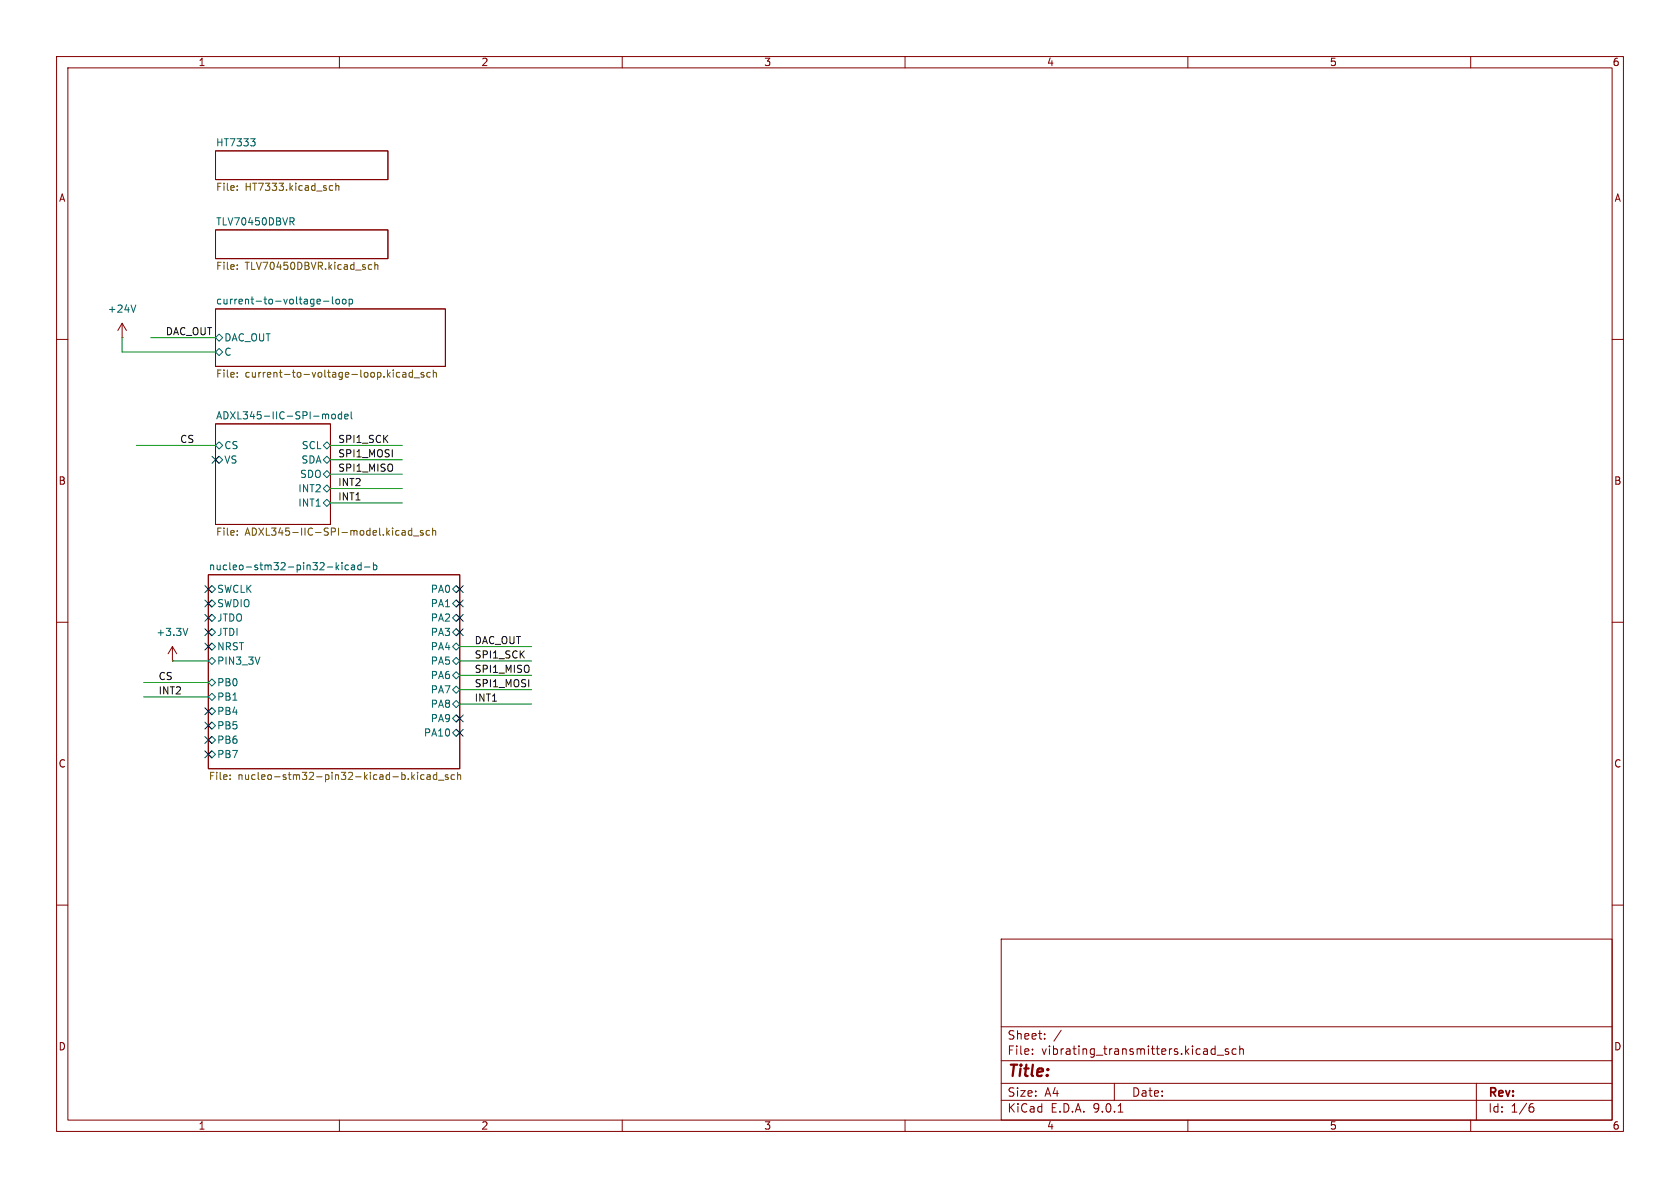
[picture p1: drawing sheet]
<svg xmlns="http://www.w3.org/2000/svg" width="297mm" height="210mm" viewBox="0 0 297 210" stroke-linecap="round" stroke-linejoin="round" font-family="sans-serif">
<g fill="none" stroke="#840000" stroke-width=".18">
<path d="M10 10h277v190h-277zM12 12h273v186h-273zM60 10v2M110 10v2M160 10v2M210 10v2M260 10v2M38.1 26.7h30.5v5.1h-30.5zM21.6 59.7h.1M21.6 57.2l-.8 1.2M21.6 57.2l.8 1.2M21.6 57.2v2.5"/>
<path d="M38.1 40.6h30.5v5.1h-30.5zM38.1 54.6h40.6v10.2h-40.6zM10 60h2M38.1 74.9h20.3v17.8h-20.3zM285 60h2M10 110h2M30.5 116.8h.1M30.5 114.3l-.8 1.3M30.5 114.3l.7 1.3M30.5 114.3v2.5M36.8 101.6h44.5v34.3h-44.5zM285 110h2"/>
<path d="M10 160h2M177 166h108v32h-108zM285 160h2M60 198v2M110 198v2M160 198v2M177 194.5h108M177 191.5h108M177 187.5h108M177 181.5h108M182.5 186.3v.1M182.5 185.5v.1"/>
<path d="M184.7 183.6v.1M184.7 182.8v.1M187.6 182.1l-1.3 2M197 191.5v3M197.7 196.6h.8M210 198v2M214.4 185.4l.4 .1M214.8 184.9v1.5M214.8 186.3l-.4 .1M215.2 186.5h1.1M217.2 185.5l-.4-.1-.2 .2 .1 .2 .5 .2v.3h-.6M218.5 185.5l-.4-.1-.3 .3v.4l.2 .2h.5"/>
<path d="M219.2 185.5l.2-.1 .3 .1 .1 .9M219.2 184.9v1.5M260 198v2M261 191.5v6.5M270.6 195.7h.4l.2 .3-.1 .5-.5 .1M271 195.1l-.4 .1"/>
</g>
<g fill="none" stroke="#006464" stroke-width=".18">
<path d="M44.3 24.5h.8l-.4 .5M44.9 25l.2 .3v.3l-.2 .2M51.3 38.5h.4l.3 .2-.1 .4-.6 .1M51.6 39.2l.4 .6M24 53.9l-.4 1.3M38.1 59.7l.6-.6 .7 .6-.7 .6zM56.2 52.9h.4v.3l-.6 .1M56.6 53.7h-.4M57.2 53.3h1M58.8 52.5v1.1l.1 .1M59.5 52.9h.3l.2 .2v.4l-.2 .2h-.3l-.1-.2zM60.6 53l.2-.1 .3 .1 .1 .5-.1 .2h-.3l-.2-.1z"/>
<path d="M61.7 52.9h.4l.2 .2-.1 .6h-.5M61.7 52.9v1.3M38.1 62.2l.6-.6 .7 .6-.7 .7zM38.1 78.7l.6-.6 .7 .6-.7 .7zM57.1 78.7l.7-.6 .6 .6-.6 .7zM57.7 73.2l.4 .2v.7M58.7 73.3l.2-.1 .3 .1 .1 .5-.1 .2-.3 .1-.2-.2zM60.4 73.3l-.4-.1-.2 .3 .1 .5h.5M60.4 72.8v1.3M60.9 73.6l.6-.1v-.2l-.4-.1-.2 .2 .1 .6h.5M62.1 72.8v1.1l.2 .2M38.1 81.3l.6-.7 .7 .7-.7 .6z"/>
<path d="M57.1 88.9l.7-.6 .6 .6-.6 .6zM57.1 83.8l.7-.6 .6 .6-.6 .7zM57.1 86.4l.7-.7 .6 .7-.6 .6zM57.1 81.3l.7-.7 .6 .7-.6 .6zM59.4 99.5v1.2M59.9 99.9l-.5 .5M60.5 99.5v.1M60.5 99.9v.8M61.6 99.9h-.4l-.2 .2 .1 .6h.5M62.1 99.9h.5l.1 .8M63.8 99.9h-.3l-.3 .2 .2 .6h.4M63.8 99.5v1.2"/>
<path d="M66 99.9h.4l.2 .2-.1 .6h-.5M66 99.5v1.2M33.2 111.1l-.4 1.2M36.8 104.1l.7-.6 .6 .6-.6 .7zM36.8 109.2l.7-.6 .6 .6-.6 .7zM36.8 111.8l.7-.7 .6 .7-.6 .6zM36.8 114.3l.7-.6 .6 .6-.6 .6zM36.8 116.8l.7-.6 .6 .6-.6 .7zM36.8 106.7l.7-.7 .6 .7-.6 .6zM59.5 100.2l.4 .5M62.7 100.2h-.4l-.2 .2 .2 .3h.4M64.4 100.2h1"/>
<path d="M80 106.7l.6-.7 .7 .7-.7 .6zM80 116.8l.6-.6 .7 .6-.7 .7zM80 109.2l.6-.6 .7 .6-.7 .7zM80 111.8l.6-.7 .7 .7-.7 .6zM80 114.3l.6-.6 .7 .6-.7 .6zM80 119.4l.6-.7 .7 .7-.7 .6zM80 104.1l.6-.6 .7 .6-.7 .7zM36.8 125.7l.7-.6 .6 .6-.6 .7zM36.8 133.4l.7-.7 .6 .7-.6 .6zM36.8 120.7l.7-.7 .6 .7-.6 .6zM36.8 123.2l.7-.6 .6 .6-.6 .6zM37.5 127.6l.6 .7-.6 .6-.7-.6z"/>
<path d="M37.5 130.2l.6 .6-.6 .6-.7-.6zM80 121.9l.6-.6 .7 .6-.7 .7zM80 129.5l.6-.6 .7 .6-.7 .7zM80 124.5l.6-.7 .7 .7-.7 .6zM80 127l.6-.6 .7 .6-.7 .6z"/>
</g>
<g fill="none" stroke="#725600" stroke-width=".18">
<path d="M41.9 33.5v.2M41.9 32.9v.1M58.5 32.8l.3 .1M58.8 33.6l-.3 .1M59.4 32.9l.1-.1 .4 .1v.8M59.4 32.4v1.3M41.9 46.8v.2M41.9 47.5v.1M65.2 47.6h.5M65.2 46.8h.5M66.3 46.9l.1-.1h.3l.1 .8M66.3 46.4v1.2"/>
<path d="M41.9 65.9v.1M41.9 66.6v.1M70.7 65.9l-.4-.1-.2 .3 .1 .5h.5M71.2 65.9h.5l.1 .8M71.8 66.1l-.5 .1-.1 .2 .1 .3 .5-.1M72.9 65.9l-.3-.1-.3 .3 .1 .5h.5M72.9 65.4v1.3M73.2 66.8h1M74.9 65.9l-.3-.1-.2 .2 .1 .2 .4 .1v.3h-.5M76.1 65.9l-.4-.1-.2 .3 .1 .5h.5M76.6 66l.2-.2 .3 .1v.8M76.6 65.4v1.3"/>
<path d="M41.9 93.8v.2M41.9 94.5v.1M71.2 93.8h.3l.1 .2v.6M71.6 94.6h-.4M71.6 94.1h-.4M72.8 93.3v1.3M72.8 93.8h-.4l-.2 .2 .1 .6h.5M73.1 94.7h1M74.8 93.8h-.3l-.2 .2 .1 .1 .4 .2v.3h-.5M75.9 93.8h-.3l-.3 .2 .2 .6h.4M76.5 93.9l.2-.1h.3v.8M76.5 93.3v1.3"/>
<path d="M40.7 137.7v.1M40.7 137v.1M72.8 136.5v1.3M72.9 137.3l.4 .5M73.3 137l-.5 .4M73.8 136.5v.1M73.8 137v.8M75 137h-.4l-.2 .2 .1 .5h.5M75.5 137h.5l.1 .8M76.1 137.3h-.5l-.1 .2 .1 .3 .5-.1M77.2 137h-.4l-.2 .2 .1 .5h.5M77.2 136.5v1.3"/>
<path d="M77.5 137.9h1M79.2 137h-.3l-.2 .1 .1 .2 .4 .1v.3h-.5M80.4 137h-.4l-.3 .2 .2 .5h.5M80.9 137.1l.2-.1h.3v.8M80.9 136.5v1.3"/>
</g>
<g fill="none" stroke="#009600" stroke-width=".18">
<path d="M21.6 59.7v2.5h16.5M26.7 59.7h11.4M24.1 78.7h14M58.4 78.7h12.7M58.4 88.9h12.7M58.4 86.4h12.7M58.4 83.8h12.7M58.4 81.3h12.7M30.5 116.8h6.3M81.3 116.8h12.7M81.3 119.4h12.7M81.3 114.3h12.7"/>
<path d="M25.4 123.2h11.4M25.4 120.7h11.4M81.3 121.9h12.7M81.3 124.5h12.7"/>
</g>
<g fill="none" stroke="#000084" stroke-width=".18">
<path d="M37.5 80.7l1.2 1.2M38.7 80.7l-1.2 1.2M36.2 108.6l1.2 1.2M36.2 103.5l1.2 1.2M36.2 106.1l1.2 1.2M36.2 111.2l1.2 1.2M36.2 113.7l1.2 1.2M37.4 108.6l-1.2 1.2M37.4 103.5l-1.2 1.2M37.4 106.1l-1.2 1.2M37.4 111.2l-1.2 1.2M37.4 113.7l-1.2 1.2"/>
<path d="M80.7 106.1l1.2 1.2M80.7 108.6l1.2 1.2M80.7 111.2l1.2 1.2M80.7 103.5l1.2 1.2M81.9 106.1l-1.2 1.2M81.9 108.6l-1.2 1.2M81.9 111.2l-1.2 1.2M81.9 103.5l-1.2 1.2M36.2 125.1l1.2 1.2M36.2 132.7l1.2 1.3M36.2 127.7l1.2 1.2M36.2 130.2l1.2 1.2"/>
<path d="M37.4 125.1l-1.2 1.2M37.4 132.7l-1.2 1.3M37.4 127.7l-1.2 1.2M37.4 130.2l-1.2 1.2M80.7 128.9l1.2 1.2M80.7 126.4l1.2 1.2M81.9 128.9l-1.2 1.2M81.9 126.4l-1.2 1.2"/>
</g>
<text font-size="2.8" fill="#840000" x="178" y="190.9">Title:</text>
<g font-size="2.1" fill="#840000">
<text x="178" y="184">Sheet:</text>
<text x="178" y="186.7">File:</text>
<text x="184.1" y="186.7">vibrating_transmitters.kicad_sch</text>
<text x="178" y="196.9">KiCad</text>
<text x="178" y="194.1">Size:</text>
<text x="184.7" y="194.1">A4</text>
<text x="185.7" y="196.9">E.D.A.</text>
<text x="193.3" y="196.9">9.0.1</text>
<text x="200" y="194.1">Date:</text>
<text x="263" y="194.3">Rev:</text>
<text x="263" y="196.9">Id:</text>
<text x="267.1" y="196.9">1/6</text>
</g>
<g font-size="1.8" fill="#840000">
<text x="35" y="11.9">1</text>
<text x="85" y="11.9">2</text>
<text x="135" y="11.9">3</text>
<text x="185" y="11.9">4</text>
<text x="235" y="11.9">5</text>
<text x="285" y="11.9">6</text>
<text x="10.3" y="35.9">A</text>
<text x="285.3" y="35.9">A</text>
<text x="10.3" y="85.9">B</text>
<text x="285.3" y="85.9">B</text>
<text x="10.3" y="135.9">C</text>
<text x="285.3" y="135.9">C</text>
<text x="10.3" y="185.9">D</text>
<text x="285.3" y="185.9">D</text>
<text x="35" y="199.9">1</text>
<text x="85" y="199.9">2</text>
<text x="135" y="199.9">3</text>
<text x="185" y="199.9">4</text>
<text x="235" y="199.9">5</text>
<text x="285" y="199.9">6</text>
</g>
<g font-size="1.8" fill="#006464">
<text x="38.1" y="26">HT7333</text>
<text x="38.1" y="39.9">TLV70450DBVR</text>
<text x="38.1" y="53.9">current-to-voltage-loop</text>
<text x="18.9" y="55.5">+24V</text>
<text x="39.6" y="60.6">DAC_OUT</text>
<text x="39.6" y="63.1">C</text>
<text x="38.1" y="74.2">ADXL345-IIC-SPI-model</text>
<text x="39.6" y="79.6">CS</text>
<text x="39.6" y="82.1">VS</text>
<text x="53.2" y="82.1">SDA</text>
<text x="53.2" y="79.6">SCL</text>
<text x="52.6" y="89.8">INT1</text>
<text x="52.6" y="87.2">INT2</text>
<text x="52.9" y="84.7">SDO</text>
<text x="36.8" y="100.9">nucleo-stm32-pin32-kicad-b</text>
<text x="38.3" y="105">SWCLK</text>
<text x="38.3" y="107.5">SWDIO</text>
<text x="76" y="107.5">PA1</text>
<text x="76" y="105">PA0</text>
<text x="27.5" y="112.6">+3.3V</text>
<text x="38.3" y="110.1">JTDO</text>
<text x="38.3" y="112.6">JTDI</text>
<text x="76" y="110.1">PA2</text>
<text x="76" y="112.6">PA3</text>
<text x="38.3" y="115.2">NRST</text>
<text x="38.3" y="117.7">PIN3_3V</text>
<text x="76" y="117.7">PA5</text>
<text x="76" y="115.2">PA4</text>
<text x="38.3" y="121.5">PB0</text>
<text x="38.3" y="124.1">PB1</text>
<text x="76" y="120.2">PA6</text>
<text x="76" y="122.8">PA7</text>
<text x="76" y="125.3">PA8</text>
<text x="38.3" y="126.6">PB4</text>
<text x="38.3" y="129.1">PB5</text>
<text x="38.3" y="131.7">PB6</text>
<text x="74.8" y="130.4">PA10</text>
<text x="76" y="127.9">PA9</text>
<text x="38.3" y="134.2">PB7</text>
</g>
<g font-size="1.8" fill="#725600">
<text x="38.1" y="34.1">File:</text>
<text x="43.3" y="34.1">HT7333.kicad_sch</text>
<text x="38.1" y="48">File:</text>
<text x="43.3" y="48">TLV70450DBVR.kicad_sch</text>
<text x="38.1" y="67.1">File:</text>
<text x="43.3" y="67.1">current-to-voltage-loop.kicad_sch</text>
<text x="38.1" y="95">File:</text>
<text x="43.3" y="95">ADXL345-IIC-SPI-model.kicad_sch</text>
<text x="36.8" y="138.2">File:</text>
<text x="42.1" y="138.2">nucleo-stm32-pin32-kicad-b.kicad_sch</text>
</g>
<g font-size="1.8" fill="#0f0f0f">
<text x="29.2" y="59.3">DAC_OUT</text>
<text x="31.7" y="78.4">CS</text>
<text x="59.7" y="83.5">SPI1_MISO</text>
<text x="59.7" y="80.9">SPI1_MOSI</text>
<text x="59.7" y="78.4">SPI1_SCK</text>
<text x="59.7" y="86">INT2</text>
<text x="59.7" y="88.6">INT1</text>
<text x="83.8" y="114">DAC_OUT</text>
<text x="83.8" y="119">SPI1_MISO</text>
<text x="83.8" y="116.5">SPI1_SCK</text>
<text x="27.9" y="122.8">INT2</text>
<text x="27.9" y="120.3">CS</text>
<text x="83.8" y="124.1">INT1</text>
<text x="83.8" y="121.6">SPI1_MOSI</text>
</g>
</svg>
